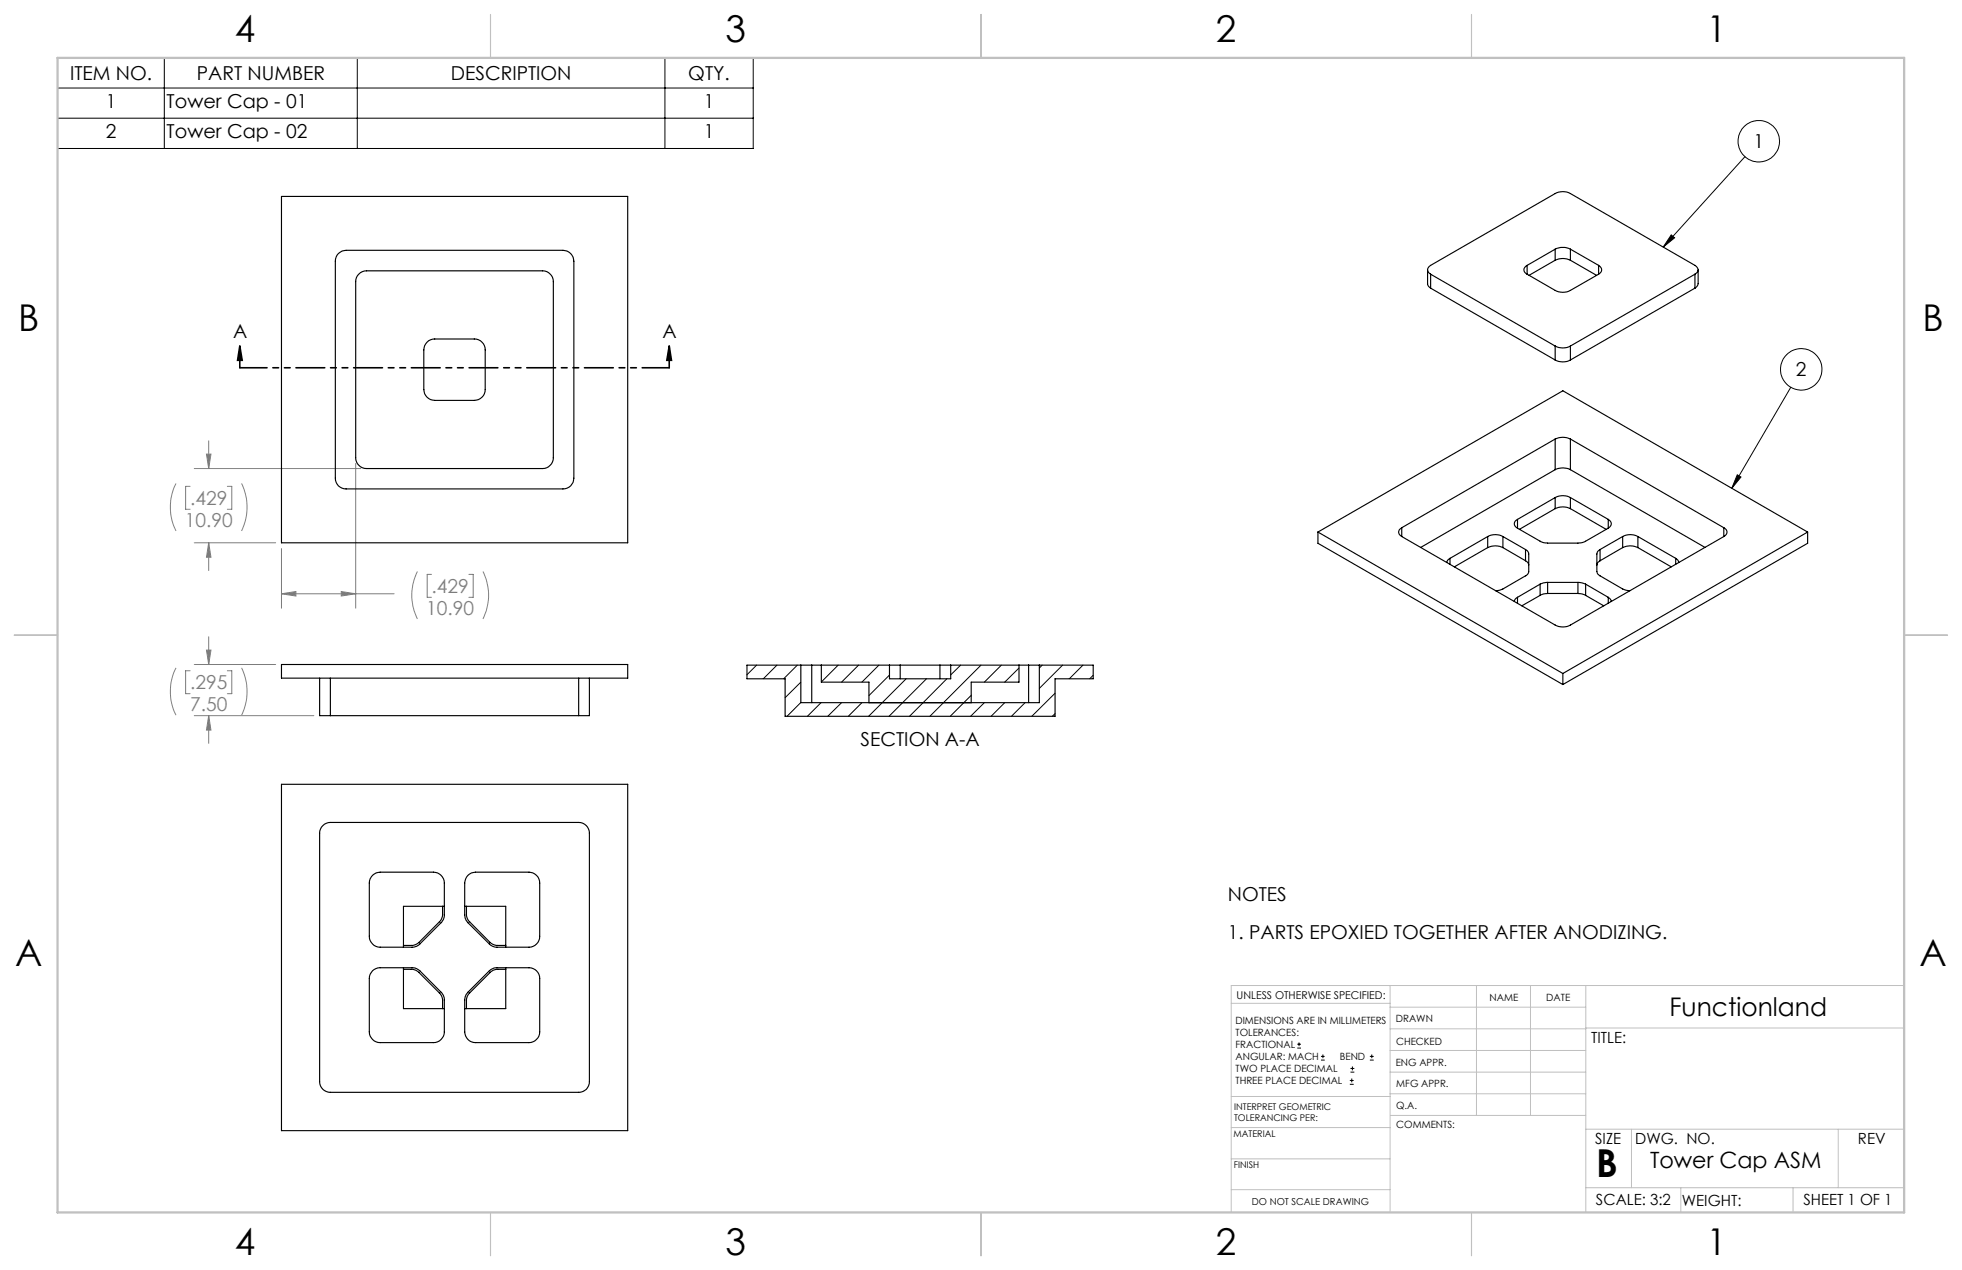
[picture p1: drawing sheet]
<svg xmlns="http://www.w3.org/2000/svg" width="432mm" height="279mm" viewBox="0 0 432 279" stroke-linecap="round" stroke-linejoin="round" font-family="sans-serif">
<g fill="none" stroke="#000" stroke-width=".22">
<path d="M12.7 12.7h153.1v20h-153.1zM12.7 19.4h153.1M36.2 12.7v20M78.6 12.7v20M146.3 12.7v20M12.7 26h153.1M384 34.5l-18 19.9M367.8 51.7l.7 .6-2.5 2.1zM394.1 85.2l-13 22.2M382.3 104.5l.9 .5-2.1 2.4zM285.5 230.6h.8M285.5 229.7h.8"/>
<path d="M285.9 229.3v.9M290.7 233.2h.8M290.7 232.4h.8M291.1 232v.8M297.1 238.5h.8M297.1 237.7h.8M297.2 235.9h.9M297.2 235.1h.9M297.5 237.3v.8M297.6 234.6v.9M301.5 233.2h.8M301.5 232.4h.8"/>
<path d="M301.9 232v.8"/>
<circle cx="387.1" cy="31.1" r="4.6"/>
<circle cx="396.4" cy="81.3" r="4.6"/>
</g>
<path d="M52.8 76.1l.5 3.2h-1zM52.8 76.1v4.8M147.3 76.1l.5 3.2h-1zM147.3 76.1v4.8" fill="none" stroke="#000" stroke-width=".35"/>
<g fill="none" stroke="#808080" stroke-width=".22">
<path d="M45.4 99.9h1l-.5 3.2zM45.9 97v6.1M38.7 106.4a11.7 11.7 0 0 0 0 10.4M41.8 107h-.9v5h.9M42.8 119.4h17.9M42.8 103.1h36.6M45.9 119.4l.5 3.2h-1zM45.9 119.4v6.1M50 107h1v5h-1M53.2 106.4a12 12 0 0 1 0 10.4M78.3 102v31.8M61.9 130.6l3.2-.5v1z"/>
<path d="M61.9 120.7v13.1M61.9 130.6h24.8M75.1 130.1l3.2 .5-3.2 .5zM91.9 125.7a11.7 11.7 0 0 0 0 10.5M95 126.4h-1v5h1M103.2 126.4h.9v5h-.9M106.3 125.7a11.7 11.7 0 0 1 0 10.5M38.7 146.9a11.6 11.6 0 0 0 0 10.4M41.8 147.6h-.9v5h.9M42.8 146.2h17.9M42.8 157.4h26.3M45.4 143h1l-.5 3.2z"/>
<path d="M45.9 157.4l.5 3.2h-1zM45.9 140.1v6.1M45.9 157.4v6.1M50 147.6h1v5h-1M53.2 146.9a11.9 11.9 0 0 1 0 10.4"/>
</g>
<path d="M147.3 80.9h-94.5" fill="none" stroke="#000" stroke-width=".35" stroke-dasharray="6.3 1.3 1.3 1.3 1.3 1.3" stroke-dashoffset=".4"/>
<g fill="none" stroke="#c0c0c0" stroke-width=".22">
<path d="M305.9 216.8v49.9M324.9 216.8v28.6M336.8 216.8v28.6M349 216.8v49.9M419.1 216.8h-148.1v49.9M271 220.7h34.9M305.9 231.1h43.1M305.9 226.3h43.1M305.9 221.6h43.1M305.9 235.9h43.1M349 226.2h70.1M271 255h34.9"/>
<path d="M271 248.1h35M271 241.2h35M305.9 240.6h43.1M306 245.4h43M349 248.4h70.1M359.1 248.4v12.9M404.6 248.4v12.9M271 261.7h34.9M349 261.3h70.1M369.9 261.3v5.4M394.6 261.3v5.4"/>
</g>
<path d="M108 3.2v9.5M215.9 3.2v9.5M323.8 3.2v9.5M3.1 139.7h9.6M419.1 139.7h9.5M108 266.7v9.6M215.9 266.7v9.6M323.8 266.7v9.6" fill="none" stroke="#c0c0c0" stroke-width=".25"/>
<path d="M12.7 12.7h406.4v254h-406.4z" fill="none" stroke="#c0c0c0" stroke-width=".5"/>
<g fill="#000">
<path d="M367.8 51.7l.7 .6-2.5 2.1zM382.3 104.5l.9 .5-2.1 2.4z"/>
<path d="M147.3 76.1l.5 3.2h-1zM52.8 76.1l.5 3.2h-1z"/>
</g>
<path d="M61.9 130.6l3.2-.5v1zM75.1 130.1l3.2 .5-3.2 .5zM45.9 119.4l.5 3.2h-1zM45.4 99.9h1l-.5 3.2zM45.4 143h1l-.5 3.2zM45.9 157.4l.5 3.2h-1z" fill="#808080"/>
<g fill="none" stroke="#000" stroke-width=".25">
<path d="M61.9 43.2h76.2v76.2h-76.2zM74.5 55.8a2.31 2.31 0 0 1 1.7-.7h47.7a2.41 2.41 0 0 1 2.4 2.4v47.7a2.35 2.35 0 0 1-2.4 2.4h-47.7a2.29 2.29 0 0 1-2.4-2.4v-47.7a2.48 2.48 0 0 1 .7-1.7zM314.2 59.4v3.3l.7 .7M336.1 58.4a1.02 1.02 0 0 0-.7 1 1.02 1.02 0 0 0 .7 .9M336.1 58.4v1.9M342.3 54.8a3.8 3.8 0 0 1 3.3 0M342.3 57.3a3.8 3.8 0 0 1 3.3 0M342.3 54.8v2.5M342.3 54.8l-6.2 3.6M342.3 57.3l-5.8 3.3M345.6 54.8v2.5M345.6 54.8l6.2 3.6"/>
<path d="M345.6 57.3l5.8 3.3M351.8 58.4a1.04 1.04 0 0 1 .7 1 1.04 1.04 0 0 1-.7 .9M351.8 58.4v1.9M373.7 59.4v3l-.2 .5-.5 .5M79 60.3a2.31 2.31 0 0 1 1.7-.7h38.7a2.41 2.41 0 0 1 2.4 2.3v38.8a2.41 2.41 0 0 1-2.4 2.4h-38.7a2.41 2.41 0 0 1-2.4-2.4v-38.8a2.16 2.16 0 0 1 .7-1.6zM94 75.3a2.31 2.31 0 0 1 1.7-.7h8.7a2.41 2.41 0 0 1 2.4 2.4v8.7a2.41 2.41 0 0 1-2.4 2.4h-8.7a2.41 2.41 0 0 1-2.4-2.4v-8.7a2.31 2.31 0 0 1 .7-1.7zM314.9 60.3a1.04 1.04 0 0 1-.7-.9 1.04 1.04 0 0 1 .7-1l27.4-15.8a3.5 3.5 0 0 1 3.3 0l27.4 15.8a1.02 1.02 0 0 1 .7 1 1.02 1.02 0 0 1-.7 .9M314.9 60.3l27.4 15.8M314.9 63.4l27.4 15.8M314.9 60.3v3.1M336.1 60.3l6.2 3.6a3.5 3.5 0 0 0 3.3 0l6.2-3.6M342.3 79.2a3.5 3.5 0 0 0 3.3 0"/>
<path d="M342.3 76.1a3.5 3.5 0 0 0 3.3 0M342.3 76.1v3.1M345.6 76.1v3.1M373 60.3l-27.4 15.8M373 60.3v3.1M373 63.4l-27.4 15.8M342.3 96.6a3.8 3.8 0 0 1 3.3 0M342.3 96.6l-33.8 19.5M342.3 96.6v6.7M345.6 96.6l33.8 19.5M345.6 96.6v6.7M290.1 117.1l53.9-31.1 53.8 31.1"/>
<path d="M290.1 117.1l53.9 31.1M290.1 117.1v2.4l53.9 31.1M308.5 118l33.8 19.5a3.5 3.5 0 0 0 3.3 0l33.8-19.5M308.5 116.1a1.02 1.02 0 0 0-.7 1 1.02 1.02 0 0 0 .7 .9M308.5 116.1v1.9M327.4 118a3.5 3.5 0 0 1 3.4 0M327.4 118l-8.3 4.8M327.4 118v2.5M330.8 118l4.9 2.9M330.8 118v2.5M334 114.3a1.02 1.02 0 0 0-.7 .9 1.02 1.02 0 0 0 .7 1M334 116.2l5.1 3 1.5 .3 7.6-.1 5.7-3.2"/>
<path d="M334 114.3v1.9M342.3 103.3a3.8 3.8 0 0 1 3.3 0M342.3 109.5a3.5 3.5 0 0 1 3.3 0M342.3 111.9a3.8 3.8 0 0 1 3.3 0M342.3 103.3l-29.6 17.1M342.3 109.5l-8.3 4.8M342.3 109.5v2.4M342.3 111.9l-7.9 4.6M345.6 103.3l29.6 17.1M345.6 109.5l8.3 4.8M345.6 109.5v2.4M345.6 111.9l7.9 4.6"/>
<path d="M353.9 114.3a1.04 1.04 0 0 1 .7 .9 1.04 1.04 0 0 1-.7 1M353.9 114.3v1.9M357.1 118a3.5 3.5 0 0 1 3.4 0M357.1 118l-5 2.9M357.1 118v2.5M360.5 118l8.3 4.8M360.5 118v2.5M379.4 116.1a1.02 1.02 0 0 1 .7 1 1.02 1.02 0 0 1-.7 .9M379.4 116.1v1.9M397.8 117.1l-53.8 31.1M397.8 117.1v2.4l-53.8 31.1M319.1 122.8l-.5 .5-.2 .5"/>
<path d="M319.1 122.8v1.3M327.4 120.5a3.8 3.8 0 0 1 3.4 0M327.4 120.5l-7.3 4.2M330.8 120.5l4.9 2.9M334 131.4l-.6 .4-.1 .5M334 131.4v1.3M335.7 120.9a1.19 1.19 0 0 1 .7 1v3.8a1.09 1.09 0 0 1-.7 1l-4.9 2.9-1.6 .4M335.7 123.4a1.09 1.09 0 0 1 .7 .9M335.7 120.9v2.5M338.9 128.5l-4.9 2.9M338.9 128.5v2.5M338.9 131l-4 2.3"/>
<path d="M340.6 128.1l-1.7 .4M340.6 130.6l-.9 .1-.8 .3M340.6 128.1h6.7M340.6 128.1v2.5M340.6 130.6h6.7M347.3 128.1l1.7 .4M347.3 130.6l.9 .1 .8 .3M347.3 128.1v2.5M349 128.5l4.9 2.9M349 128.5v2.5M349 131l4 2.3M352.1 120.9a1.19 1.19 0 0 0-.7 1v3.8a1.09 1.09 0 0 0 .7 1l5 2.9 1.6 .4"/>
<path d="M352.1 123.4a1.09 1.09 0 0 0-.7 .9M352.1 120.9v2.5M353.9 131.4l.5 .4 .2 .5M353.9 131.4v1.3M357.1 120.5a3.8 3.8 0 0 1 3.4 0M357.1 120.5l-5 2.9M360.5 120.5l7.3 4.2M368.8 122.8l.5 .5 .2 .5M368.8 122.8v1.3M61.9 146.2h76.2v3h-76.2zM70.3 149.2v8.2h2.4M72.7 157.4h54.7"/>
<path d="M72.7 149.2v8.2M127.4 149.2v8.2M129.7 149.2v8.2h-2.3M176.2 146.3h2.4M176.2 146.3h-11.8v3h8.4v8.3h59.4v-8.3h8.4v-3h-11.9M176.2 146.3v8.3h52.5v-8.3M178.6 146.3h17.2M178.6 146.3v8.3M180.8 146.3v3.8h10.4v4.5M195.8 146.3h2.3M195.8 146.3v3h13.4v-3M198.1 146.3h8.8"/>
<path d="M198.1 146.3v3M206.9 146.3h2.3M206.9 146.3v3M209.2 146.3h17.2M224.3 146.3v3.8h-10.6v4.5M226.4 146.3h2.3M226.4 146.3v8.3M344 148.2v2.4M61.9 172.5h76.2v76.2h-76.2zM71 181.6a2.31 2.31 0 0 1 1.7-.7h54.7a2.35 2.35 0 0 1 2.3 2.4v54.6a2.29 2.29 0 0 1-2.3 2.4h-54.7a2.35 2.35 0 0 1-2.4-2.4v-54.6a2.31 2.31 0 0 1 .7-1.7zM82 192.6a2.31 2.31 0 0 1 1.7-.7h11.7a2.41 2.41 0 0 1 2.4 2.4v7a2.31 2.31 0 0 1-.7 1.7l-4.7 4.7a2.31 2.31 0 0 1-1.7 .7h-7a2.41 2.41 0 0 1-2.4-2.4v-11.7a2.31 2.31 0 0 1 .7-1.7zM97.4 199.4v1.8a2.31 2.31 0 0 1-.7 1.6l-4.5 4.5a2.48 2.48 0 0 1-1.7 .7h-1.7"/>
<path d="M97.8 199.4h-9v9M102.3 199.4h9v9M102.7 199.4v1.8a2.31 2.31 0 0 0 .7 1.6l4.4 4.5a2.48 2.48 0 0 0 1.7 .7h1.8M103 192.6a2.31 2.31 0 0 1 1.7-.7h11.7a2.41 2.41 0 0 1 2.4 2.4v11.7a2.41 2.41 0 0 1-2.4 2.4h-7a2.31 2.31 0 0 1-1.7-.7l-4.7-4.7-.6-1-.1-7.7 .2-.9zM82 213.6a2.48 2.48 0 0 1 1.7-.7h7a2.48 2.48 0 0 1 1.7 .7l4.7 4.7a2.31 2.31 0 0 1 .7 1.7v7a2.41 2.41 0 0 1-2.4 2.4h-11.7a2.41 2.41 0 0 1-2.4-2.4v-11.7a2.31 2.31 0 0 1 .7-1.7zM88.8 213.3h1.7a2.31 2.31 0 0 1 1.7 .7l4.5 4.4a2.31 2.31 0 0 1 .7 1.7v1.8M88.8 212.9v9h9M107.7 213.6a2.48 2.48 0 0 1 1.7-.7h7a2.35 2.35 0 0 1 2.4 2.4v11.7a2.41 2.41 0 0 1-2.4 2.4h-11.7a2.41 2.41 0 0 1-2.4-2.4l.1-7.7 .6-1zM111.3 213.3h-1.8a2.31 2.31 0 0 0-1.7 .7l-4.4 4.4a2.31 2.31 0 0 0-.7 1.7v1.8M111.3 212.9v9h-9"/>
</g>
<g fill="none" stroke="#000" stroke-width=".22">
<path d="M166.5 146.3l-2.1 2.1M171 146.3l-3 3M175.5 146.3l-3 3M176.2 154.6l-3 3M176.2 150.1l-3.4 3.4M180.7 154.6l-3 3M184.5 146.3l-3.7 3.7M185.2 154.6l-3 3M188.9 146.3l-3.7 3.8M189.7 154.6l-3 3M193.4 146.3l-3.7 3.8M195.8 148.5l-4.6 4.5"/>
<path d="M199.4 149.3l-8.2 8.3M203.9 149.3l-8.2 8.3M208.4 149.3l-8.2 8.3M211.4 146.3l-2.2 2.2M213.7 153l-4.6 4.6M215.9 146.3l-11.3 11.3M216.6 154.6l-3 3M220.4 146.3l-3.8 3.8M221.1 154.6l-3 3M224.3 147l-3.2 3.1M225.6 154.6l-3 3M229.4 146.3l-.7 .7"/>
<path d="M232.2 152.5l-5.1 5.1M232.2 157l-.6 .6M233.9 146.3l-5.2 5.1M238.3 146.3l-3 3M240.6 148.6l-.8 .7"/>
</g>
<text font-size="8.5" x="351.3" y="259">B</text>
<g font-size="8.1">
<text x="51.7" y="9.3">4</text>
<text x="159.7" y="9.3">3</text>
<text x="267.6" y="9.3">2</text>
<text x="375.6" y="9.3">1</text>
<text x="4" y="72.8">B</text>
<text x="423.1" y="72.8">B</text>
<text x="3.3" y="212.5">A</text>
<text x="422.4" y="212.5">A</text>
<text x="51.7" y="276">4</text>
<text x="159.7" y="276">3</text>
<text x="267.6" y="276">2</text>
<text x="375.6" y="276">1</text>
</g>
<text font-size="5.6" x="367.4" y="223.4">Functionland</text>
<text font-size="4.9" x="363.1" y="257">Tower Cap ASM</text>
<g font-size="4.2">
<text x="15.4" y="17.6">ITEM NO.</text>
<text x="43.3" y="17.6">PART NUMBER</text>
<text x="99.2" y="17.6">DESCRIPTION</text>
<text x="151.5" y="17.6">QTY.</text>
<text x="23.3" y="23.8">1</text>
<text x="36.7" y="23.8">Tower Cap - 01</text>
<text x="154.9" y="23.8">1</text>
<text x="23.3" y="30.5">2</text>
<text x="36.7" y="30.5">Tower Cap - 02</text>
<text x="154.9" y="30.5">1</text>
<text x="385.9" y="32.5">1</text>
<text x="51.3" y="74.4">A</text>
<text x="145.8" y="74.4">A</text>
<text x="395.3" y="82.7">2</text>
<text x="189.4" y="164.1">SECTION A-A</text>
<text x="270.2" y="198.2">NOTES</text>
<text x="270.2" y="206.5">1. PARTS EPOXIED TOGETHER AFTER ANODIZING.</text>
</g>
<g font-size="4.2" fill="#808080">
<text x="41.8" y="111.1">.429</text>
<text x="40.7" y="115.9">10.90</text>
<text x="95" y="130.5">.429</text>
<text x="93.8" y="135.2">10.90</text>
<text x="41.8" y="151.7">.295</text>
<text x="41.8" y="156.4">7.50</text>
</g>
<g font-size="3.4">
<text x="350.2" y="229.5">TITLE:</text>
<text x="351.1" y="251.6">SIZE</text>
<text x="359.9" y="251.6">DWG. NO.</text>
<text x="408.9" y="251.7">REV</text>
<text x="351.2" y="265.2">SCALE: 3:2</text>
<text x="370.1" y="265.3">WEIGHT:</text>
<text x="396.9" y="265.2">SHEET 1 OF 1</text>
</g>
<text font-size="2.4" x="272.2" y="219.7">UNLESS OTHERWISE SPECIFIED:</text>
<g font-size="2.2">
<text x="327.8" y="220.1">NAME</text>
<text x="340.3" y="220.2">DATE</text>
<text x="271.9" y="225.3">DIMENSIONS ARE IN MILLIMETERS</text>
<text x="271.9" y="227.9">TOLERANCES:</text>
<text x="307.2" y="224.9">DRAWN</text>
<text x="271.9" y="230.6">FRACTIONAL</text>
<text x="271.9" y="233.2">ANGULAR: MACH</text>
<text x="294.9" y="233.2">BEND</text>
<text x="307.3" y="229.8">CHECKED</text>
<text x="271.9" y="235.9">TWO PLACE DECIMAL</text>
<text x="271.9" y="238.5">THREE PLACE DECIMAL</text>
<text x="307.2" y="234.5">ENG APPR.</text>
<text x="307.3" y="239.2">MFG APPR.</text>
<text x="307.3" y="243.9">Q.A.</text>
<text x="307.3" y="248.1">COMMENTS:</text>
</g>
<text font-size="2.1" x="275.5" y="265.1">DO NOT SCALE DRAWING</text>
<g font-size="2">
<text x="271.6" y="244.1">INTERPRET GEOMETRIC</text>
<text x="271.5" y="250.2">MATERIAL</text>
<text x="271.6" y="246.6">TOLERANCING PER:</text>
<text x="271.5" y="257">FINISH</text>
</g>
</svg>
